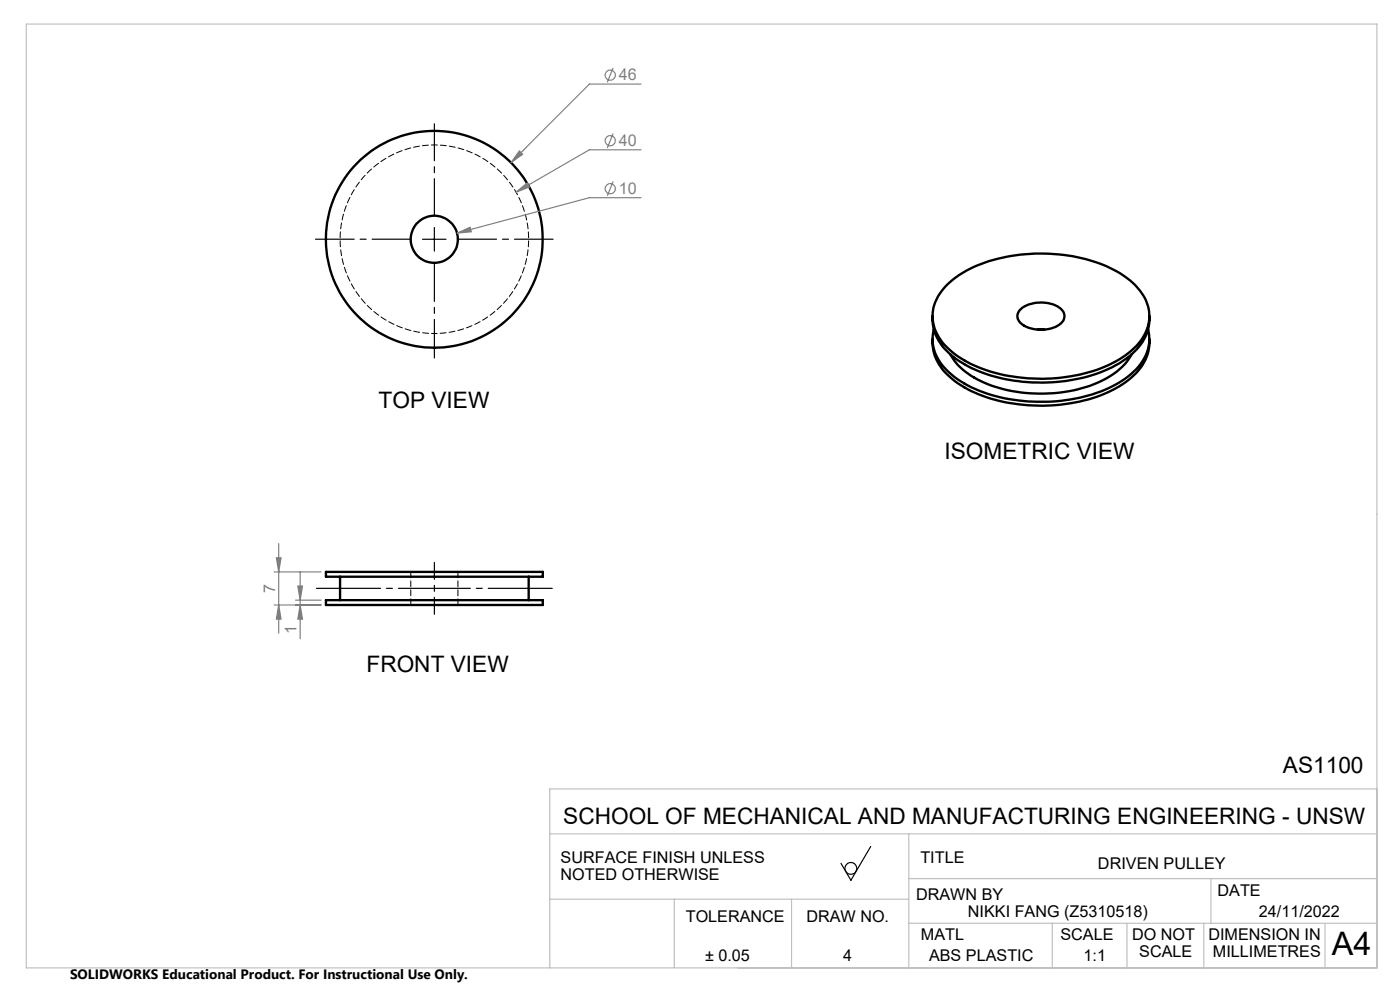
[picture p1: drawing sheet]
<svg xmlns="http://www.w3.org/2000/svg" width="297mm" height="210mm" viewBox="0 0 297 210" stroke-linecap="round" stroke-linejoin="round" font-family="sans-serif">
<g fill="none" stroke="#000" stroke-width=".5">
<path d="M197.8 67.1a10.2 10.2 0 0 0 4.8 8.8 30.5 30.5 0 0 0 17.5 5.2 31.6 31.6 0 0 0 18.7-4.9 10.5 10.5 0 0 0 5-9.1M197.8 72a10.2 10.2 0 0 0 4.8 8.8 30.5 30.5 0 0 0 17.5 5.2 30.8 30.8 0 0 0 19.3-5.4 10 10 0 0 0 4.4-8.6M198.1 69.9a9 9 0 0 0 3.3 9.1 27 27 0 0 0 15.6 6 34.6 34.6 0 0 0 20.5-3.9 12.1 12.1 0 0 0 6.2-7.8l.1-1.2-.2-2.2M200.6 60.7a24.6 24.6 0 0 1 14-6.4 35.7 35.7 0 0 1 22.5 3.4 12.3 12.3 0 0 1 6.7 8.3 9.7 9.7 0 0 1-4.4 8.9 30 30 0 0 1-17.3 5.4 32.6 32.6 0 0 1-18.9-4.7 11.2 11.2 0 0 1-5.4-8.1 9.2 9.2 0 0 1 2.8-6.8zM201.6 75.2a15.3 15.3 0 0 0 8.8 6.6 32.6 32.6 0 0 0 23.2-1 13.7 13.7 0 0 0 6.4-5.6M216.3 65.8a7.2 7.2 0 0 1 8.9-.1 2.02 2.02 0 0 1-.7 3.3 7.4 7.4 0 0 1-8.1-.6 1.88 1.88 0 0 1-.1-2.6zM220.1 69.9h1.4M69.1 127.3h46v1h-46zM69.1 121.3h46v1h-46zM72.1 122.3v5M112.1 122.3v5"/>
<circle cx="92.1" cy="50.8" r="5"/>
<circle cx="92.1" cy="50.8" r="23"/>
</g>
<path d="M87.1 121.3v7M97.1 128.3v-7" fill="none" stroke="#000" stroke-width=".21" stroke-dasharray="1.3 .6"/>
<path d="M92.1 70.7a20 20 0 0 0 17.7-29.4 20 20 0 0 0-34.3-1.6 20 20 0 0 0 14.7 31h1.9" fill="none" stroke="#000" stroke-width=".21" stroke-dasharray="1.3 .6" stroke-dashoffset=".7"/>
<g fill="none" stroke="#808080" stroke-width=".25">
<path d="M130.1 14.4l-1.3 3.1M136 17.8h-11l-16.6 16.7M110.2 32l.7 .7-2.5 1.8zM130.1 28.3l-1.3 3.1M130.1 38.5l-1.3 3M136 31.8h-11l-15.5 9M97 49.5l2.7-1.3 .3 1zM109.5 40.8l2.3-2 .5 .9zM136 41.9h-11l-28 7.6M58.6 118.3h1l-.5 3zM59.1 115.3v19M58.1 128.3h10"/>
<path d="M58.1 121.3h10M59.1 128.3l.5 3h-1zM62.7 127.3h5.4M63.2 124.3h1l-.5 3zM63.7 121.3v14.2M63.7 128.3l.5 3h-1z"/>
<circle cx="129.5" cy="15.9" r="1.07"/>
<circle cx="129.5" cy="29.8" r="1.07"/>
<circle cx="129.5" cy="40" r="1.07"/>
</g>
<g fill="none" stroke="#000" stroke-width=".25">
<path d="M89.6 50.8h5M92.1 48.3v5M184.7 179.6l-4.2 7.1-2.1-3.6"/>
<circle cx="180.5" cy="184.2" r="1.26"/>
</g>
<path d="M92.1 45.7v-19.4" fill="none" stroke="#000" stroke-width=".25" stroke-dasharray="15.2 1.3 1.3 1.3" stroke-dashoffset="7.4"/>
<path d="M87.1 50.7h-20.2" fill="none" stroke="#000" stroke-width=".25" stroke-dasharray="15.2 1.3 1.3 1.3" stroke-dashoffset="7"/>
<path d="M92.1 55.7v20.2M97.1 50.7h20.2" fill="none" stroke="#000" stroke-width=".25" stroke-dasharray="15.2 1.3 1.3 1.3" stroke-dashoffset="7.1"/>
<path d="M92.1 119.3v11" fill="none" stroke="#000" stroke-width=".25" stroke-dasharray="15.2 1.3 1.3 1.3" stroke-dashoffset="11.6"/>
<path d="M117.1 124.8h-50" fill="none" stroke="#000" stroke-width=".25" stroke-dasharray="15.2 1.3 1.3 1.3" stroke-dashoffset="1.7"/>
<g fill="none" stroke="#c0c0c0" stroke-width=".25">
<path d="M5.6 5.1h286.5v200.2h-286.5zM116.6 176.9h175.5M192.8 176.9v28.4M292.1 167.3h-175.5v38M116.6 190.7h76.2M143.1 190.7v14.6M167.9 190.7v14.6M192.8 186.4h99.3M192.8 195.9h99.3M223.2 195.8v9.5M239.1 195.9v9.4M255.4 195.9v9.4"/>
<path d="M256.9 186.4v9.5M281.1 195.9v9.4"/>
</g>
<g fill="#808080">
<path d="M110.2 32l-1.8 2.5 2.5-1.8zM109.5 40.8l2.8-1.1-.5-.9zM97 49.5l3-.3-.3-1z"/>
<path d="M59.1 128.3l.5 3h-1zM58.6 118.3h1l-.5 3zM63.7 128.3l.5 3h-1zM63.2 124.3h1l-.5 3z"/>
</g>
<text font-size="6.9" x="282.6" y="202.6">A4</text>
<g font-size="4.8">
<text x="80.3" y="86.6">TOP VIEW</text>
<text x="200.4" y="97.5">ISOMETRIC VIEW</text>
<text x="77.7" y="142.6">FRONT VIEW</text>
<text x="272.2" y="163.9">AS1100</text>
<text x="119.5" y="174.7">SCHOOL OF MECHANICAL AND MANUFACTURING ENGINEERING - UNSW</text>
</g>
<g font-size="3.4" fill="#808080">
<text x="131.2" y="17.1">46</text>
<text x="131.2" y="31">40</text>
<text x="131.2" y="41.1">10</text>
<text x="58.4" y="125.7" transform="rotate(-90 58.4 125.7)">7</text>
<text x="62.9" y="134.5" transform="rotate(-90 62.9 134.5)">1</text>
</g>
<g font-size="3.4">
<text x="118.9" y="183.1">SURFACE FINISH UNLESS</text>
<text x="195.3" y="183.1">TITLE</text>
<text x="232.9" y="184.3">DRIVEN PULLEY</text>
<text x="118.9" y="186.6">NOTED OTHERWISE</text>
<text x="194.3" y="191">DRAWN BY</text>
<text x="258.3" y="190">DATE</text>
<text x="145.5" y="195.6">TOLERANCE</text>
<text x="171.1" y="195.6">DRAW NO.</text>
<text x="205.3" y="194.6">NIKKI FANG (Z5310518)</text>
<text x="267.1" y="194.6">24/11/2022</text>
<text x="149.6" y="203.8">± 0.05</text>
<text x="178.9" y="203.8">4</text>
<text x="195.4" y="199.3">MATL</text>
<text x="197.1" y="203.8">ABS PLASTIC</text>
<text x="225" y="199.3">SCALE</text>
<text x="229.9" y="203.8">1:1</text>
<text x="240.2" y="199.5">DO NOT</text>
<text x="241.7" y="203">SCALE</text>
<text x="256.4" y="199.5">DIMENSION IN</text>
<text x="257.3" y="203">MILLIMETRES</text>
</g>
<text font-size="2.9" x="14.9" y="207.6">SOLIDWORKS Educational Product. For Instructional Use Only.</text>
</svg>
